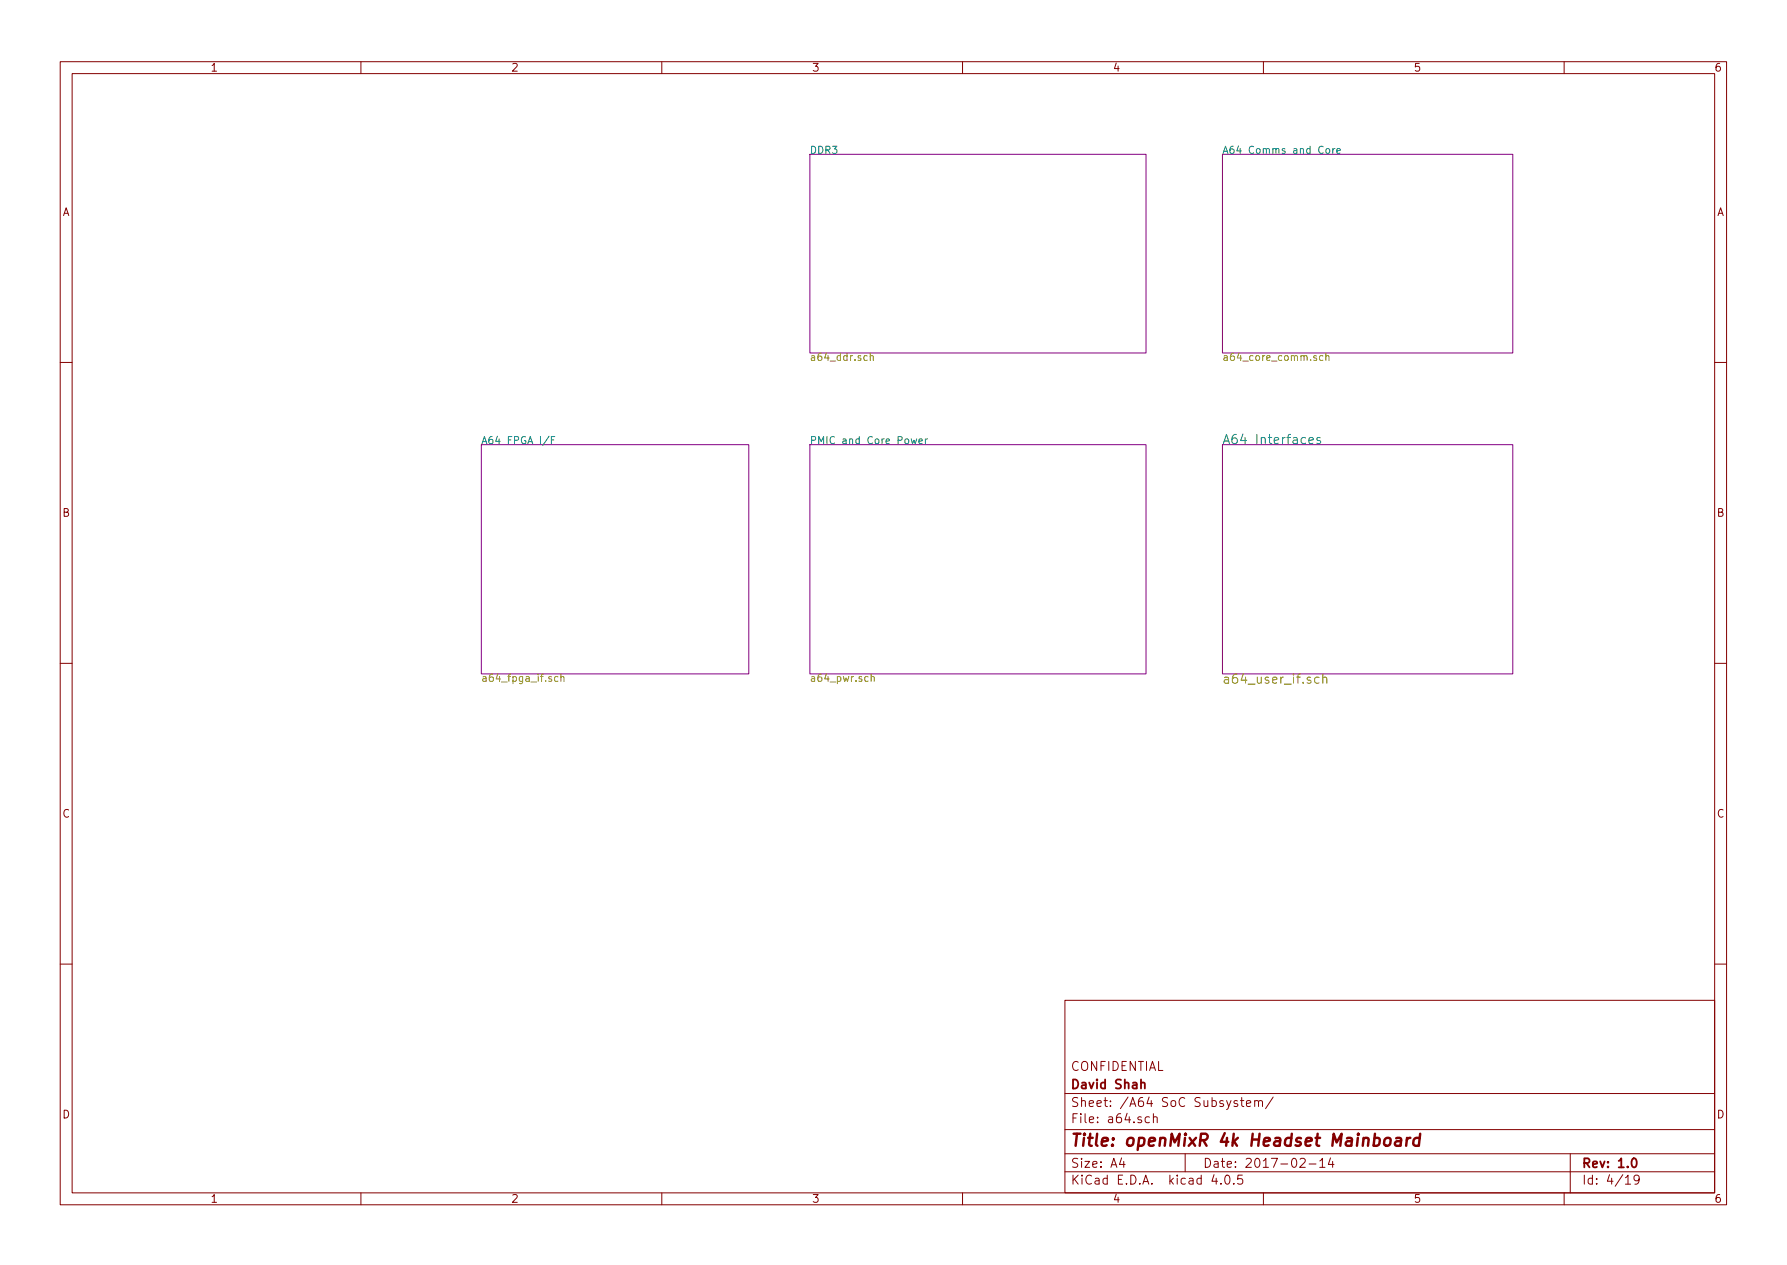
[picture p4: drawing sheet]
<svg xmlns="http://www.w3.org/2000/svg" width="297mm" height="210mm" viewBox="0 0 297 210" stroke-linecap="round" stroke-linejoin="round" font-family="sans-serif">
<g fill="none" stroke="#840000" stroke-width=".17">
<path d="M10 10.3h277v189.9h-277zM12 12.2h273v186.1h-273zM60 10.3v1.9M110 10.3v1.9M160 10.3v1.9M210 10.3v1.9M260 10.3v1.9M10 60.2h2M285 60.2h2M10 110.3h2M285 110.3h2M10 160.2h2"/>
<path d="M177 166.3h108v32h-108zM285 160.2h2M60 198.3v1.9M110 198.3v1.9M160 198.3v1.9M177 194.8h108M177 191.8h108M177 187.8h108M177 181.8h108M186.4 192.5l-.3 1h.9M186.8 193v1M191.1 185.7l-.5-.1-.3 .3 .1 .6 .2 .1 .5-.1"/>
<path d="M191.7 185.7l.2-.1 .4 .1 .1 .9M191.7 185.1v1.5M197 191.8v3M201.8 195.2l-.4 1.1h1M202.9 196.7v.1M203.8 195.4l.3-.1a.94 .94 0 0 1 0 1.5 .79 .79 0 0 1-.4-1.3zM205.1 196.7v.1M206.2 182.9h.6M206.4 182.4v1.3l.4 .2M206.5 195.3h-.7l-.1 .7 .2-.1 .5 .1 .2 .2-.1 .5-.2 .1-.6-.1M207.2 183.4l.7-.1-.1-.3-.4-.1-.2 .2 .1 .7h.5M208.6 183.1l.2-.2 .3 .1 .1 .9"/>
<path d="M208.6 182.9v1M209.2 183.1a.36 .36 0 0 1 .3-.2 .36 .36 0 0 1 .4 .2v.8M210 198.3v1.9M211.6 182.3l-1.2 2M216.1 192.7l.2-.2 .5 .1a.37 .37 0 0 1 .1 .6l-.9 .8h1M217.6 193.5h1.1M219.4 193l.4-.5v1.5M219.4 194h.8M221.2 192.5l-.4 1h.9M221.5 193v1M260 198.3v1.9M261 191.8v6.5"/>
<path d="M270.2 195.8l.4-.5v1.5M270.2 196.8h.8M272.5 196l-.3 .3h-.3l-.3-.3v-.4l.2-.2 .4-.1 .2 .2a1.19 1.19 0 0 1-.2 1.2l-.4 .1"/>
</g>
<path d="M189.7 180.1l.2-.2 .3 .1 .1 .9M271.3 192.7l.4-.2a.94 .94 0 0 1 0 1.5 .79 .79 0 0 1-.4-1.3z" fill="none" stroke="#840000" stroke-width=".3"/>
<path d="M230.3 189.3a.51 .51 0 0 1 .5-.2 .51 .51 0 0 1 .4 .4l-.1 .6a.54 .54 0 0 1-.5 .4 .54 .54 0 0 1-.6-.4zM232.1 189.2h.7l.1 .2-.1 1M232.9 189.6l-.7 .1a.4 .4 0 0 0-.3 .3 .4 .4 0 0 0 .2 .4l.7-.1M233.9 189.1l-.2 1.3M234.4 189.1a.54 .54 0 0 0-.6 .4M236 189.2a.7 .7 0 0 0-1 .3v.8l.3 .1 .5-.1M236.1 188.4l-.3 2" fill="none" stroke="#840000" stroke-width=".41"/>
<path d="M134.6 25.6h55.9v33.1h-55.9zM203.2 25.6h48.3v33.1h-48.3zM80 73.9h44.5v38.1h-44.5zM134.6 73.9h55.9v38.1h-55.9zM203.2 73.9h48.3v38.1h-48.3z" fill="none" stroke="#840084" stroke-width=".17"/>
<g fill="none" stroke="#848400" stroke-width=".17">
<path d="M144.7 59.2l.1-.1 .3 .1 .1 .7M144.7 58.7v1.2M219.9 59.2l-.3-.1-.3 .2 .1 .6h.5M220.4 59.2l.2-.1 .3 .1v.7M220.4 58.7v1.2M92.7 112.5l-.3-.1-.2 .3 .1 .5h.4M93.2 112.6l.2-.2 .3 .1 .1 .8M93.2 112.1v1.2M144.8 112.6l.2-.2 .3 .1v.8M144.8 112.1v1.2M219.3 112.6a.48 .48 0 0 0-.7 .1l-.1 .6a.48 .48 0 0 0 .8 .2M219.9 112.7l.1-.1a.36 .36 0 0 1 .5 .2v.8"/>
<path d="M219.9 112v1.6"/>
</g>
<g fill="none" stroke="#008484" stroke-width=".17">
<path d="M220.5 24.8l.3-.1 .2 .2-.1 .5-.3 .1-.2-.1v-.5zM221.5 24.7v.8M221.9 24.7l-.4 .2M222.2 25.1l.6-.1-.2-.3-.3 .1-.1 .5 .2 .2 .3-.1M91.3 72.5l-1.1 1.5M91.6 73.1h.4M92.2 72.6h-.6v1.2M151.5 72.9l.2 .9 .2-.6 .2 .6 .3-.9M152.8 73.3l.5-.1-.1-.3-.4 .1v.6l.1 .2 .4-.1M153.8 72.9v.9M154.2 72.9l-.4 .3M217.6 73.2l.7-.1-.1-.3-.4-.1-.2 .2 .1 .8h.5"/>
<path d="M219.5 72.8l-.4-.1-.2 .2v.2l.6 .2v.4h-.6"/>
</g>
<text font-size="2.8" fill="#840000" x="178" y="190.5">Title: openMixR 4k Headset Mainboard</text>
<text font-size="2.1" fill="#008484" x="203.2" y="73.8">A64 Interfaces</text>
<text font-size="2.1" fill="#848400" x="203.2" y="113.6">a64_user_if.sch</text>
<g font-size="2.1" fill="#840000">
<text x="178" y="178">CONFIDENTIAL</text>
<text x="178" y="184">Sheet: /A64 SoC Subsystem/</text>
<text x="178" y="181">David Shah</text>
<text x="178" y="186.7">File: a64.sch</text>
<text x="178" y="196.9">KiCad E.D.A. kicad 4.0.5</text>
<text x="178" y="194.1">Size: A4</text>
<text x="200" y="194.1">Date: 2017-02-14</text>
<text x="263" y="194.1">Rev: 1.0</text>
<text x="263" y="196.9">Id: 4/19</text>
</g>
<g font-size="1.8" fill="#840000">
<text x="35" y="11.9">1</text>
<text x="85" y="11.9">2</text>
<text x="135" y="11.9">3</text>
<text x="185" y="11.9">4</text>
<text x="235" y="11.9">5</text>
<text x="285" y="11.9">6</text>
<text x="10.4" y="35.9">A</text>
<text x="285.4" y="35.9">A</text>
<text x="10.4" y="85.9">B</text>
<text x="285.4" y="85.9">B</text>
<text x="10.4" y="135.9">C</text>
<text x="285.4" y="135.9">C</text>
<text x="10.4" y="185.9">D</text>
<text x="285.4" y="185.9">D</text>
<text x="35" y="199.9">1</text>
<text x="85" y="199.9">2</text>
<text x="135" y="199.9">3</text>
<text x="185" y="199.9">4</text>
<text x="235" y="199.9">5</text>
<text x="285" y="199.9">6</text>
</g>
<g font-size="1.7" fill="#008484">
<text x="134.6" y="25.5">DDR3</text>
<text x="203.2" y="25.5">A64 Comms and Core</text>
<text x="80" y="73.8">A64 FPGA I/F</text>
<text x="134.6" y="73.8">PMIC and Core Power</text>
</g>
<g font-size="1.7" fill="#848400">
<text x="134.6" y="60">a64_ddr.sch</text>
<text x="203.2" y="60">a64_core_comm.sch</text>
<text x="80" y="113.3">a64_fpga_if.sch</text>
<text x="134.6" y="113.3">a64_pwr.sch</text>
</g>
</svg>
